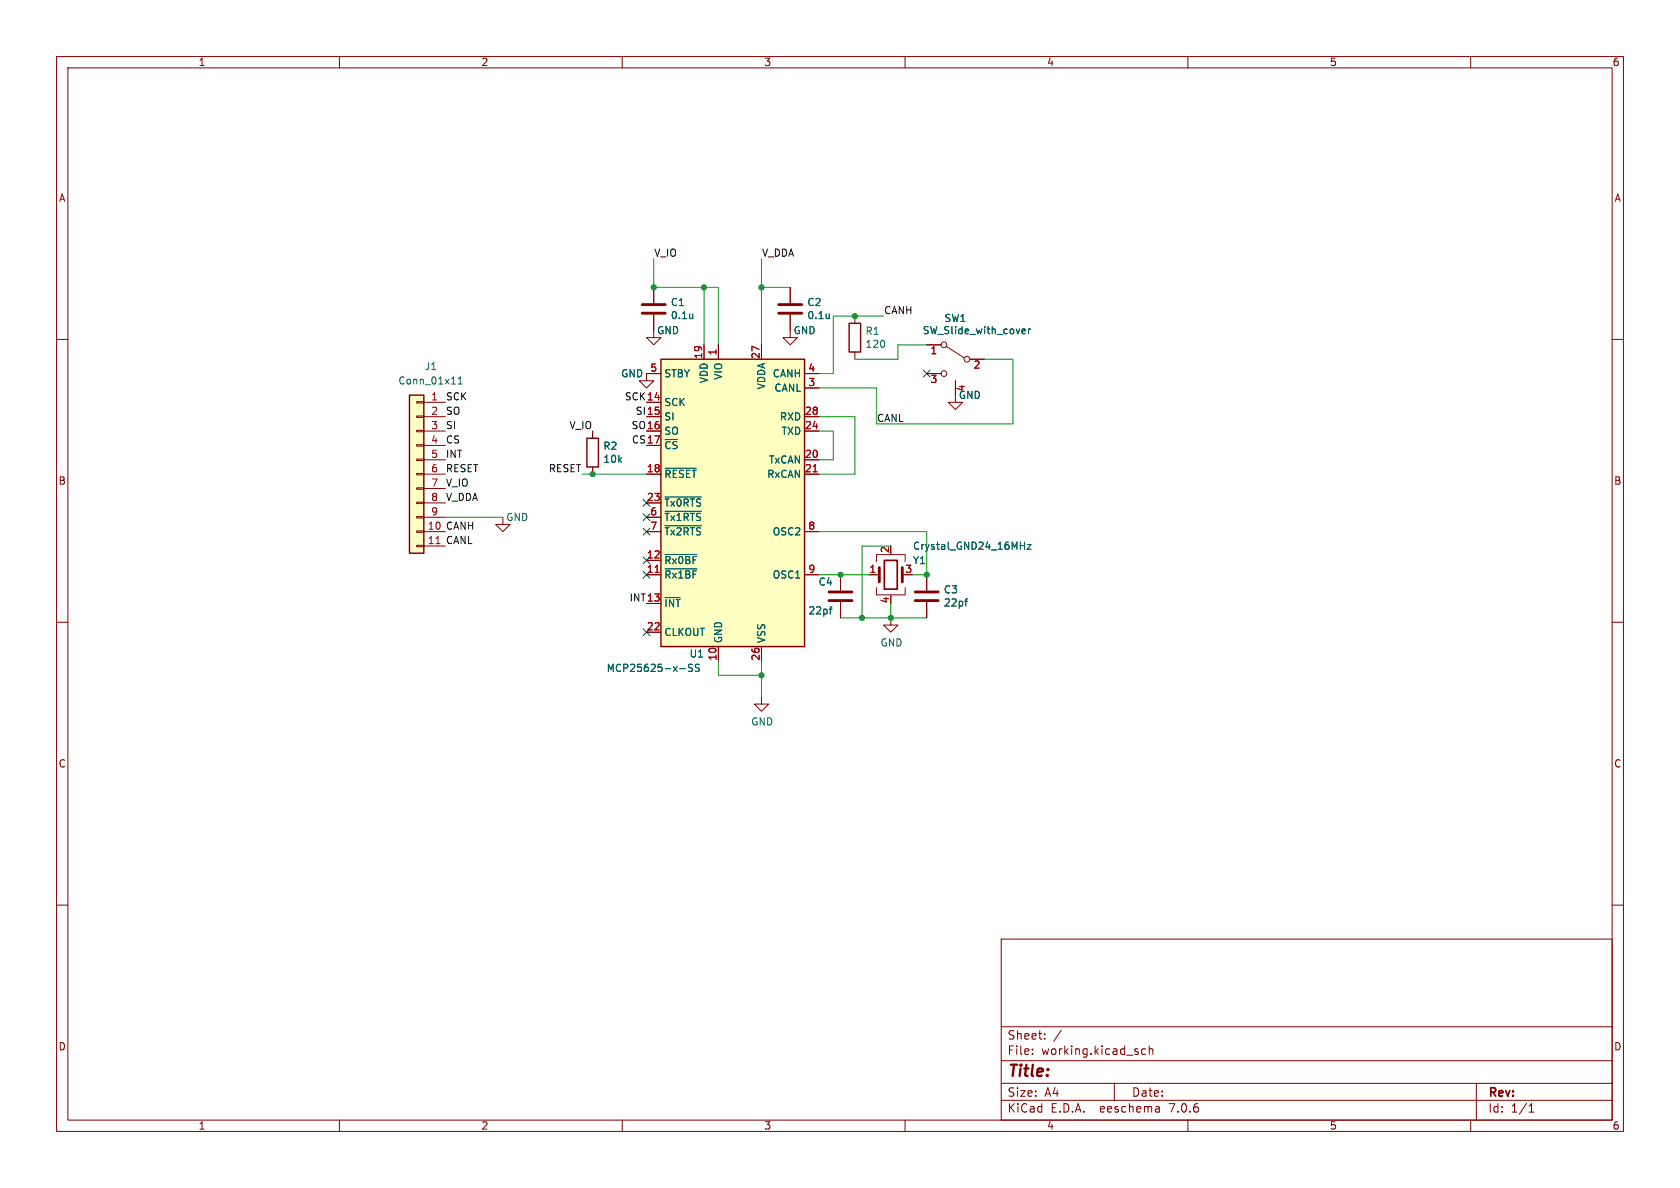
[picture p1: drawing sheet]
<svg xmlns="http://www.w3.org/2000/svg" width="297mm" height="210mm" viewBox="0 0 297 210" stroke-linecap="round" stroke-linejoin="round" font-family="sans-serif">
<g fill="none" stroke="#840000" stroke-width=".18">
<path d="M10 10h277v190h-277zM12 12h273v186h-273zM60 10v2M110 10v2M160 10v2M210 10v2M260 10v2M10 60h2M115.6 55.6v4.1h1.2l-1.2 1.3-1.3-1.3h1.3M115.6 50.8v2.8M139.7 55.6v4.1h1.3l-1.3 1.3-1.3-1.3h1.3M139.7 50.8v2.8"/>
<path d="M151.1 55.9v1.3M285 60h2M73.7 78.6h1.2v.3h-1.2zM73.7 76.1h1.2v.2h-1.2zM73.7 73.5h1.2v.3h-1.2zM73.7 71h1.2v.2h-1.2zM74.9 71.1h3.8M74.9 73.7h3.8M74.9 76.2h3.8M74.9 78.7h3.8M104.8 76.2v1.3M114.3 71.1h2.5"/>
<path d="M114.3 73.7h2.5M114.3 76.2h2.5M114.3 78.7h2.5M116.8 66h-2.5v1.3h-1.3l1.3 1.3 1.3-1.3h-1.3M124.5 61v2.5M127 61v2.5M134.6 61v2.5M142.2 66h2.6M142.2 73.7h2.6M142.2 76.2h2.6M142.2 68.6h2.6M151.1 62.2v1.3"/>
<path d="M163.8 61h2.6M163.8 66h2.6M167.3 61.2l3.1 2M168.9 67.3v3.8h1.3l-1.3 1.3-1.3-1.3h1.3M171.4 63.5h2.6M73.7 96.4h1.2v.2h-1.2zM73.7 93.9h1.2v.2h-1.2zM73.7 91.3h1.2v.3h-1.2zM73.7 88.8h1.2v.2h-1.2zM73.7 86.2h1.2v.3h-1.2zM73.7 83.7h1.2v.2h-1.2zM73.7 81.2h1.2v.2h-1.2z"/>
<path d="M74.9 83.8h3.8M74.9 81.3h3.8M74.9 88.9h3.8M74.9 91.4h3.8M74.9 94h3.8M74.9 96.5h3.8M74.9 86.4h3.8M88.9 91.4v1.3h1.3l-1.3 1.3-1.3-1.3h1.3M104.8 82.6v1.2M114.3 99.1h2.5M114.3 83.8h2.5M114.3 88.9h2.5"/>
<path d="M114.3 91.4h2.5M114.3 94h2.5M142.2 83.8h2.6M142.2 81.3h2.6M142.2 94h2.6M154.9 99.3v-1.3h5.1v1.3M10 110h2M114.3 101.6h2.5M114.3 106.7h2.5M114.3 111.8h2.5M127 114.3v2.5M134.6 114.3v2.5"/>
<path d="M142.2 101.6h2.6M148.6 101.6v2.8M148.6 106.4v2.8M153.7 101.6h1.7M154.9 103.9v1.3h5.1v-1.3M157.5 109.2v1.3h1.2l-1.2 1.3-1.3-1.3h1.3M157.5 105.2v.2M163.8 101.6v2.8M163.8 106.4v2.8M285 110h2M134.6 123.2v1.3h1.3l-1.3 1.2-1.3-1.2h1.3M10 160h2"/>
<path d="M285 160h2M177 166h108v32h-108zM60 198v2M110 198v2M160 198v2M177 194.5h108M177 191.5h108M177 187.5h108M177 181.5h108M182.5 186.3v.1M182.5 185.5v.1M184.7 183.6v.1"/>
<path d="M184.7 182.8v.1M187.6 182.1l-1.3 2M197 191.5v3M202.5 185.5l-.4-.1-.3 .3v.4l.2 .2h.5M203.2 185.5l.2-.1 .3 .1 .1 .9M203.2 184.9v1.5M204.9 195.7l.1 .9M205 196.5l-.2 .1M205 196h-.2M210 198v2M260 198v2M261 191.5v6.5"/>
<path d="M270.3 196.6h.9M270.3 195.5l.4-.4v1.5"/>
<circle cx="166.9" cy="66" r=".51"/>
<circle cx="166.9" cy="61" r=".51"/>
<circle cx="170.9" cy="63.5" r=".51"/>
</g>
<path d="M156.3 99.1h2.3v5h-2.3z" fill="none" stroke="#840000" stroke-width=".3"/>
<path d="M113.5 55.4h4.1M113.5 53.8h4.1M137.7 55.4h4M137.7 53.8h4M146.6 106.2h4M146.6 104.6h4M155.4 100.3v2.6M159.5 100.3v2.6M161.8 106.2h4.1M161.8 104.6h4.1" fill="none" stroke="#840000" stroke-width=".51"/>
<g fill="none" stroke="#006464" stroke-width=".18">
<path d="M122.5 55.5v.8M122.5 56.2l-.1 .1M146.6 55.5v.8M146.6 56.2l-.1 .1M180.7 58.9h.5M180.7 58.2h.4l.2 .3-.6 .1M181.8 58.2v.8M182.2 58.2l-.4 .2M81 67.9h.7M81 67l.4-.4v1.3M117.6 98h5.6M117.6 82.8h5.5"/>
<path d="M117.6 87.9h6.4M117.6 90.4h6.4M117.6 92.9h6.4M180.4 96.4h.7M181.1 95.8v1.3M181.6 96.3h.7l-.7 .8h.7M117.6 100.6h5.6M117.6 105.6h2.6M120.2 118.2h1M122.4 117.5l-.4-.1-.2 .1v.4l.5 .2 .1 .3-.2 .3-.5-.1M123.6 117.5l-.4-.1-.3 .3 .1 .3 .6 .2v.4l-.2 .1-.5-.1M146.6 107.7h.5"/>
<path d="M147.1 107.3h-.3M170.6 106.3h.4M171 105.9h-.2"/>
</g>
<path d="M150.1 57.2h2v5h-2zM72.4 69.9h2.5v27.9h-2.5zM103.8 77.5h2v5.1h-2zM116.8 63.5h25.4v50.8h-25.4z" fill="none" stroke="#840000" stroke-width=".25"/>
<g fill="#ffffc2" stroke="#ffffc2" stroke-width=".18">
<path d="M116.8 63.5h25.4v50.8h-25.4z"/>
<path d="M72.4 69.9h2.5v27.9h-2.5z"/>
</g>
<path d="M77.1 96.1h.7M143.8 83.4h.7M115.8 101.2h.7" fill="none" stroke="#a90000" stroke-width=".18"/>
<g fill="none" stroke="#009600" stroke-width=".18">
<path d="M115.6 45.7v5.1h11.4v10.2M124.5 50.8v10.2M134.6 45.7v15.3M134.6 50.8h5.1M156.2 55.9h-8.9v10.1h-2.5M144.8 76.2h2.5v5.1h-2.5M144.8 73.7h6.3v10.1h-6.3M163.8 61h-5.1v2.5h-7.6M174 63.5h5.1v11.4h-24.2v-6.3h-10.1M78.7 91.4h10.2M102.9 83.8h11.4M144.8 94h19v7.6h-2.5"/>
<path d="M157.5 96.5h-5.1v12.7M127 116.8v2.6h7.6M134.6 116.8v6.4M144.8 101.6h8.9M148.6 109.2h15.2M157.5 106.7v2.5"/>
</g>
<g fill="none" stroke="#000084" stroke-width=".18">
<path d="M163.2 65.4l1.2 1.2M164.4 65.4l-1.2 1.2M113.7 88.3l1.2 1.2M113.7 98.5l1.2 1.2M113.7 93.4l1.2 1.2M113.7 90.8l1.2 1.2M114.9 88.3l-1.2 1.2M114.9 98.5l-1.2 1.2M114.9 93.4l-1.2 1.2M114.9 90.8l-1.2 1.2M113.7 111.2l1.2 1.2M113.7 101l1.2 1.2"/>
<path d="M114.9 111.2l-1.2 1.2M114.9 101l-1.2 1.2"/>
</g>
<g fill="#009600" stroke="#009600" stroke-width=".18">
<circle cx="151.1" cy="55.9" r=".46"/>
<circle cx="134.6" cy="50.8" r=".46"/>
<circle cx="163.8" cy="101.6" r=".46"/>
<circle cx="157.5" cy="109.2" r=".46"/>
<circle cx="134.6" cy="119.4" r=".46"/>
<circle cx="148.6" cy="101.6" r=".46"/>
<circle cx="152.4" cy="109.2" r=".46"/>
<circle cx="104.8" cy="83.8" r=".46"/>
<circle cx="115.6" cy="50.8" r=".46"/>
<circle cx="124.5" cy="50.8" r=".46"/>
</g>
<text font-size="2.8" fill="#840000" x="178" y="190.9">Title:</text>
<g font-size="2.1" fill="#840000">
<text x="178" y="184">Sheet:</text>
<text x="178" y="186.7">File:</text>
<text x="184.1" y="186.7">working.kicad_sch</text>
<text x="178" y="196.9">KiCad</text>
<text x="178" y="194.1">Size:</text>
<text x="184.7" y="194.1">A4</text>
<text x="185.7" y="196.9">E.D.A.</text>
<text x="194.6" y="196.9">eeschema</text>
<text x="200" y="194.1">Date:</text>
<text x="207" y="196.9">7.0.6</text>
<text x="263" y="194.3">Rev:</text>
<text x="263" y="196.9">Id:</text>
<text x="267.1" y="196.9">1/1</text>
</g>
<g font-size="1.8" fill="#840000">
<text x="35" y="11.9">1</text>
<text x="85" y="11.9">2</text>
<text x="135" y="11.9">3</text>
<text x="185" y="11.9">4</text>
<text x="235" y="11.9">5</text>
<text x="285" y="11.9">6</text>
<text x="10.3" y="35.9">A</text>
<text x="285.3" y="35.9">A</text>
<text x="10.3" y="85.9">B</text>
<text x="285.3" y="85.9">B</text>
<text x="10.3" y="135.9">C</text>
<text x="285.3" y="135.9">C</text>
<text x="10.3" y="185.9">D</text>
<text x="285.3" y="185.9">D</text>
<text x="35" y="199.9">1</text>
<text x="85" y="199.9">2</text>
<text x="135" y="199.9">3</text>
<text x="185" y="199.9">4</text>
<text x="235" y="199.9">5</text>
<text x="285" y="199.9">6</text>
</g>
<g font-size="1.8" fill="#0f0f0f">
<text x="115.6" y="45.5">V_IO</text>
<text x="134.6" y="45.5">V_DDA</text>
<text x="156.2" y="55.6">CANH</text>
<text x="78.7" y="70.9">SCK</text>
<text x="110.3" y="70.9">SCK14</text>
<text x="78.7" y="75.9">SI</text>
<text x="78.7" y="73.4">SO</text>
<text x="100.6" y="75.9">V_IO</text>
<text x="111.6" y="75.9">SO16</text>
<text x="112.3" y="73.4">SI 15</text>
<text x="154.9" y="74.7">CANL</text>
<text x="78.7" y="83.6">RESET</text>
<text x="78.7" y="78.5">CS</text>
<text x="78.7" y="81">INT</text>
<text x="96.9" y="83.6">RESET</text>
<text x="111.6" y="78.5">CS17</text>
<text x="78.7" y="86.1">V_IO</text>
<text x="78.7" y="88.6">V_DDA</text>
<text x="78.7" y="93.7">CANH</text>
<text x="78.7" y="96.3">CANL</text>
<text x="111.2" y="106.4">INT13</text>
</g>
<g font-size="1.8" fill="#006464">
<text x="116.1" y="59.3">GND</text>
<text x="118.5" y="54.3">C1</text>
<text x="118.5" y="56.6">0.1u</text>
<text x="140.2" y="59.3">GND</text>
<text x="142.6" y="54.3">C2</text>
<text x="142.6" y="56.6">0.1u</text>
<text x="152.9" y="59.4">R1</text>
<text x="163" y="59.3">SW_Slide_with_cover</text>
<text x="166.9" y="57.1">SW1</text>
<text x="75" y="65.6">J1</text>
<text x="152.9" y="61.7">120</text>
<text x="70.3" y="68.2">Conn_01x11</text>
<text x="109.7" y="66.9">GND</text>
<text x="117.3" y="72">SCK</text>
<text x="117.3" y="66.9">STBY</text>
<text x="125.3" y="67.8" transform="rotate(-90 125.3 67.8)">VDD</text>
<text x="127.9" y="67.2" transform="rotate(-90 127.9 67.2)">VIO</text>
<text x="135.5" y="68.9" transform="rotate(-90 135.5 68.9)">VDDA</text>
<text x="136.5" y="66.9">CANH</text>
<text x="136.8" y="69.4">CANL</text>
<text x="169.4" y="70.7">GND</text>
<text x="170.9" y="69.3" transform="rotate(-90 170.9 69.3)">4</text>
<text x="117.3" y="74.5">SI</text>
<text x="117.3" y="77.1">SO</text>
<text x="137.8" y="74.5">RXD</text>
<text x="138.1" y="77.1">TXD</text>
<text x="106.6" y="79.7">R2</text>
<text x="106.6" y="82">10k</text>
<text x="117.3" y="79.6">~{CS}</text>
<text x="135.8" y="82.1">TxCAN</text>
<text x="117.3" y="84.7">~{RESET}</text>
<text x="117.3" y="89.8">~{Tx0RTS}</text>
<text x="135.5" y="84.7">RxCAN</text>
<text x="89.4" y="92.3">GND</text>
<text x="117.3" y="92.3">~{Tx1RTS}</text>
<text x="117.3" y="94.8">~{Tx2RTS}</text>
<text x="136.5" y="94.8">OSC2</text>
<text x="117.3" y="99.9">~{Rx0BF}</text>
<text x="161.3" y="99.9">Y1</text>
<text x="161.3" y="97.4">Crystal_GND24_16MHz</text>
<text x="117.3" y="102.5">~{Rx1BF}</text>
<text x="117.3" y="107.5">~{INT}</text>
<text x="136.5" y="102.5">OSC1</text>
<text x="144.6" y="103.7">C4</text>
<text x="166.8" y="105.1">C3</text>
<text x="166.8" y="107.4">22pf</text>
<text x="117.3" y="112.6">CLKOUT</text>
<text x="127.9" y="113.8" transform="rotate(-90 127.9 113.8)">GND</text>
<text x="135.5" y="113.8" transform="rotate(-90 135.5 113.8)">VSS</text>
<text x="142.8" y="108.8">22pf</text>
<text x="107.2" y="119">MCP25625-x-SS</text>
<text x="121.8" y="116.4">U1</text>
<text x="155.6" y="114.5">GND</text>
<text x="132.7" y="128.4">GND</text>
</g>
<g font-size="1.8" fill="#a90000">
<text x="114.9" y="65.8">5</text>
<text x="124.2" y="63.5" transform="rotate(-90 124.2 63.5)">19</text>
<text x="126.7" y="62.9" transform="rotate(-90 126.7 62.9)">1</text>
<text x="134.4" y="63.5" transform="rotate(-90 134.4 63.5)">27</text>
<text x="142.8" y="65.8">4</text>
<text x="164.4" y="62.9">1</text>
<text x="172" y="65.5">2</text>
<text x="76.1" y="70.9">1</text>
<text x="114.3" y="70.9">14</text>
<text x="142.8" y="68.3">3</text>
<text x="164.4" y="68">3</text>
<text x="76.1" y="73.4">2</text>
<text x="76.1" y="75.9">3</text>
<text x="114.3" y="73.4">15</text>
<text x="114.3" y="75.9">16</text>
<text x="142.2" y="75.9">24</text>
<text x="142.2" y="73.4">28</text>
<text x="76.1" y="78.5">4</text>
<text x="76.1" y="81">5</text>
<text x="76.1" y="83.6">6</text>
<text x="114.3" y="83.6">18</text>
<text x="114.3" y="78.5">17</text>
<text x="142.2" y="81">20</text>
<text x="142.2" y="83.6">21</text>
<text x="76.1" y="86.1">7</text>
<text x="76.1" y="88.6">8</text>
<text x="114.3" y="88.6">23</text>
<text x="75.5" y="93.7">10</text>
<text x="76.1" y="91.2">9</text>
<text x="114.9" y="91.2">6</text>
<text x="114.9" y="93.7">7</text>
<text x="142.8" y="93.7">8</text>
<text x="75.5" y="96.3">11</text>
<text x="114.3" y="101.3">11</text>
<text x="114.3" y="98.8">12</text>
<text x="142.8" y="101.3">9</text>
<text x="153.6" y="101.3">1</text>
<text x="157.2" y="97.9" transform="rotate(-90 157.2 97.9)">2</text>
<text x="159.9" y="101.3">3</text>
<text x="114.3" y="106.4">13</text>
<text x="157.2" y="106.8" transform="rotate(-90 157.2 106.8)">4</text>
<text x="114.3" y="111.5">22</text>
<text x="126.7" y="116.9" transform="rotate(-90 126.7 116.9)">10</text>
<text x="134.4" y="116.9" transform="rotate(-90 134.4 116.9)">26</text>
</g>
</svg>
